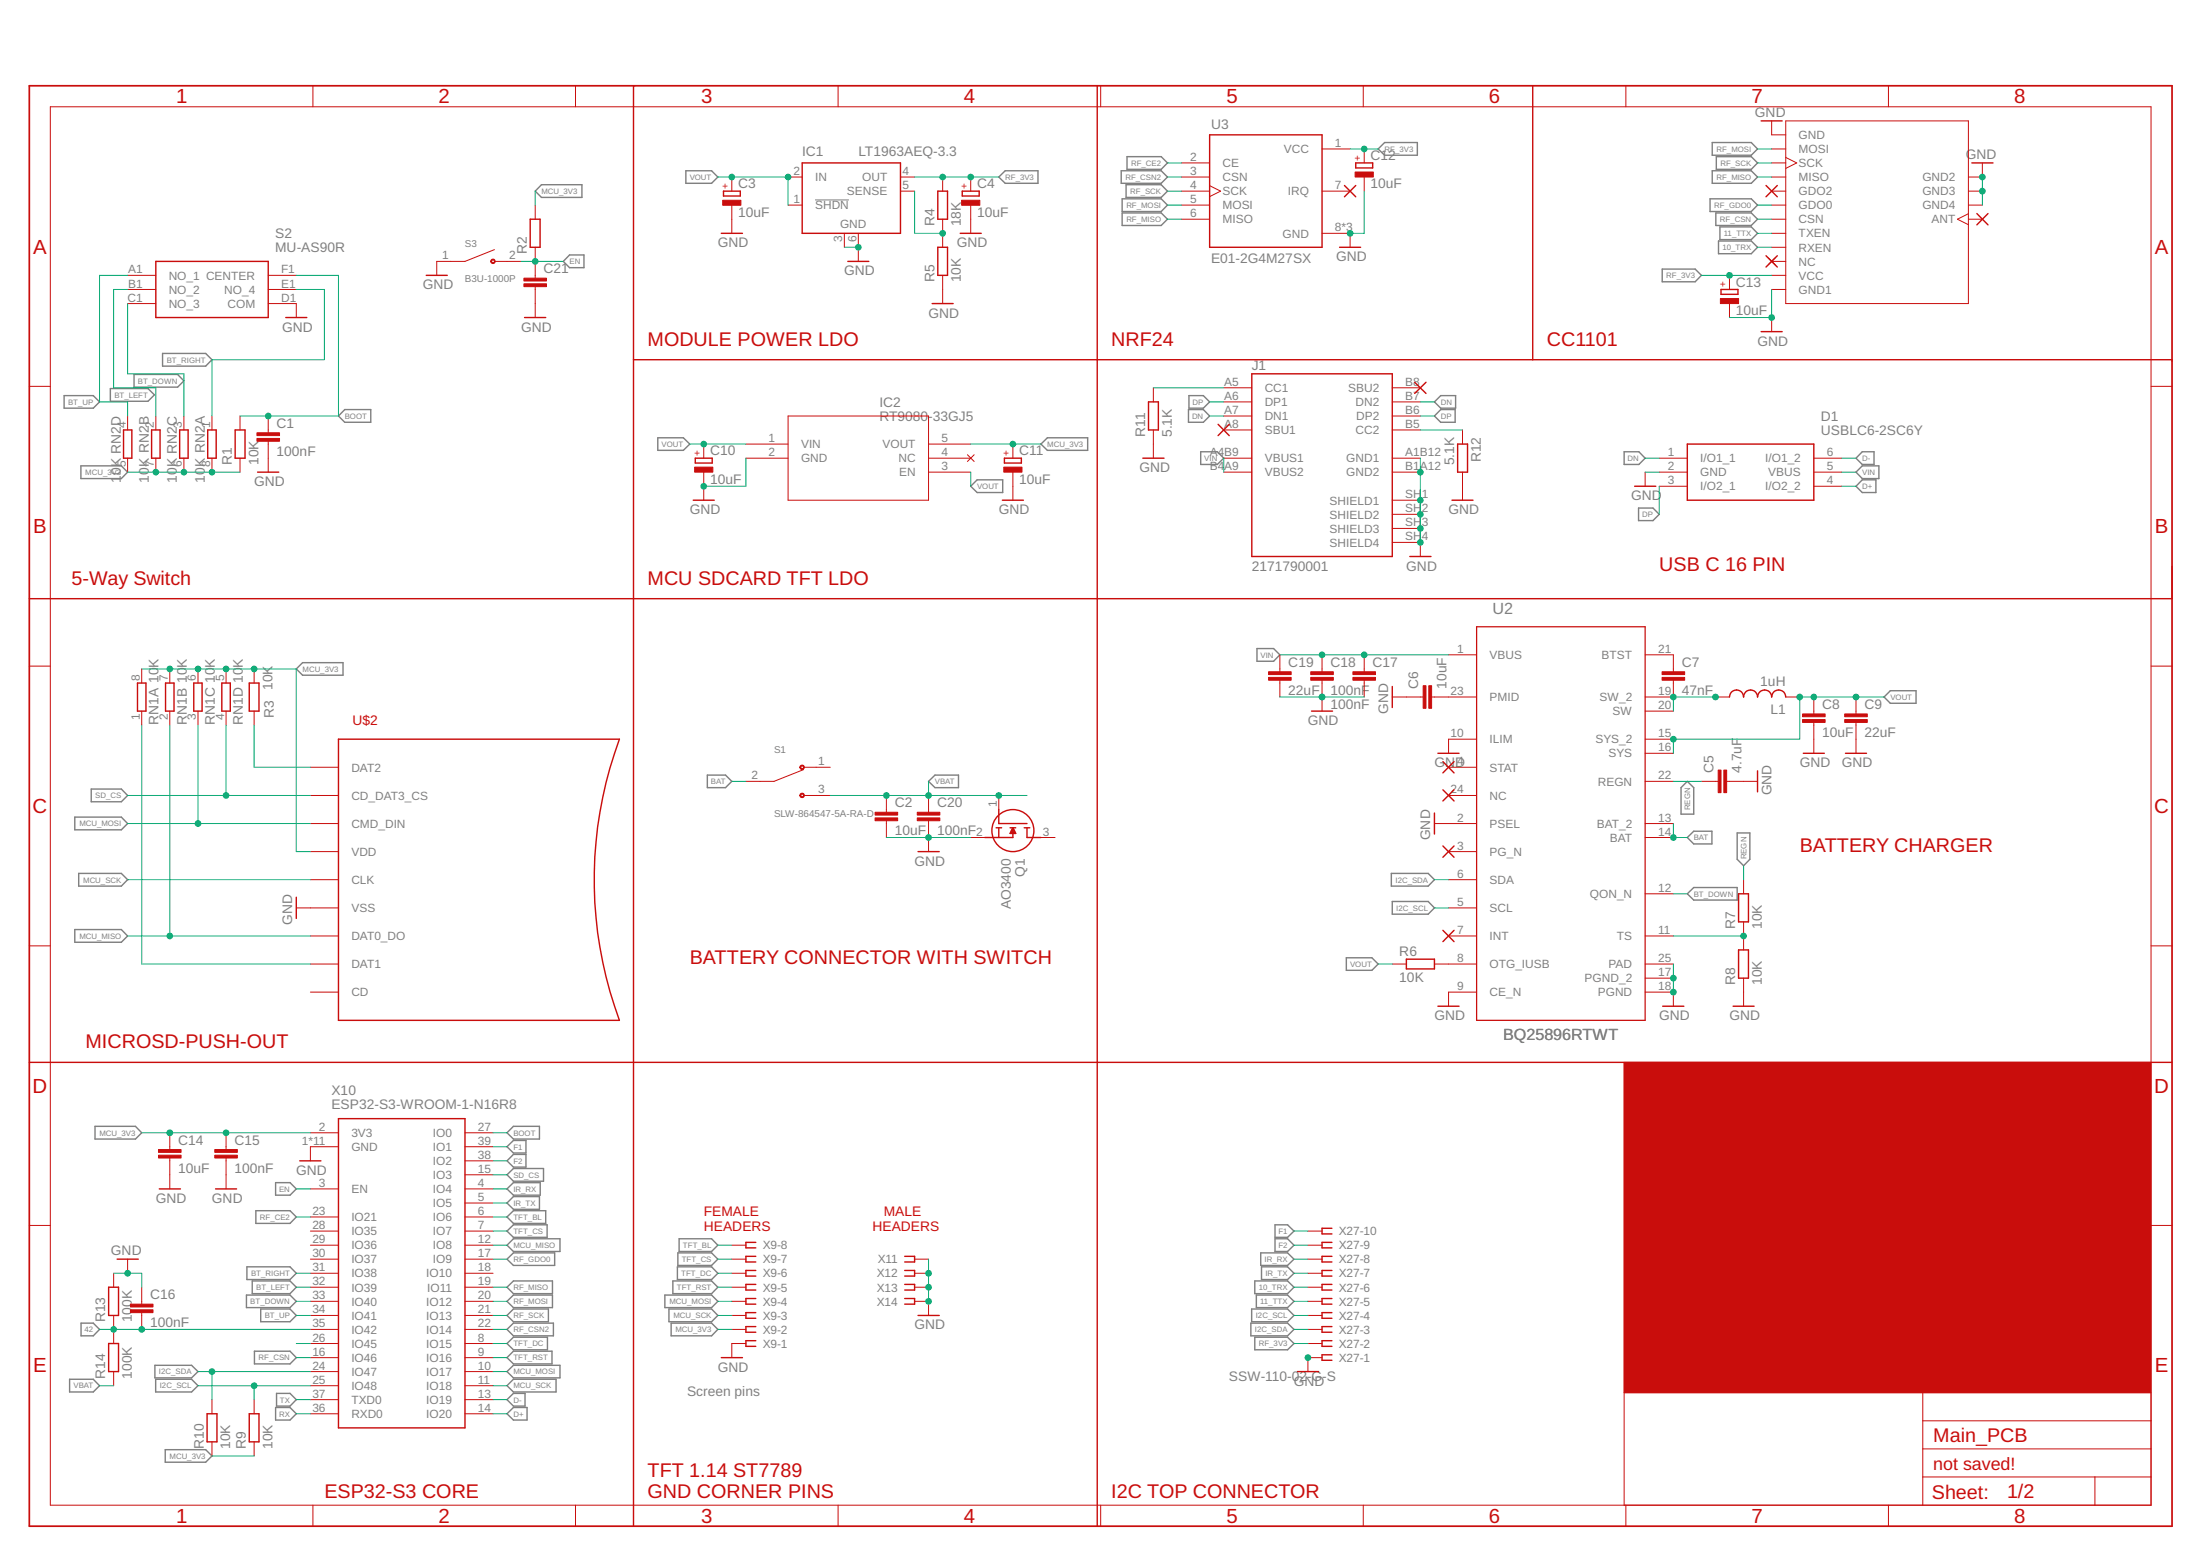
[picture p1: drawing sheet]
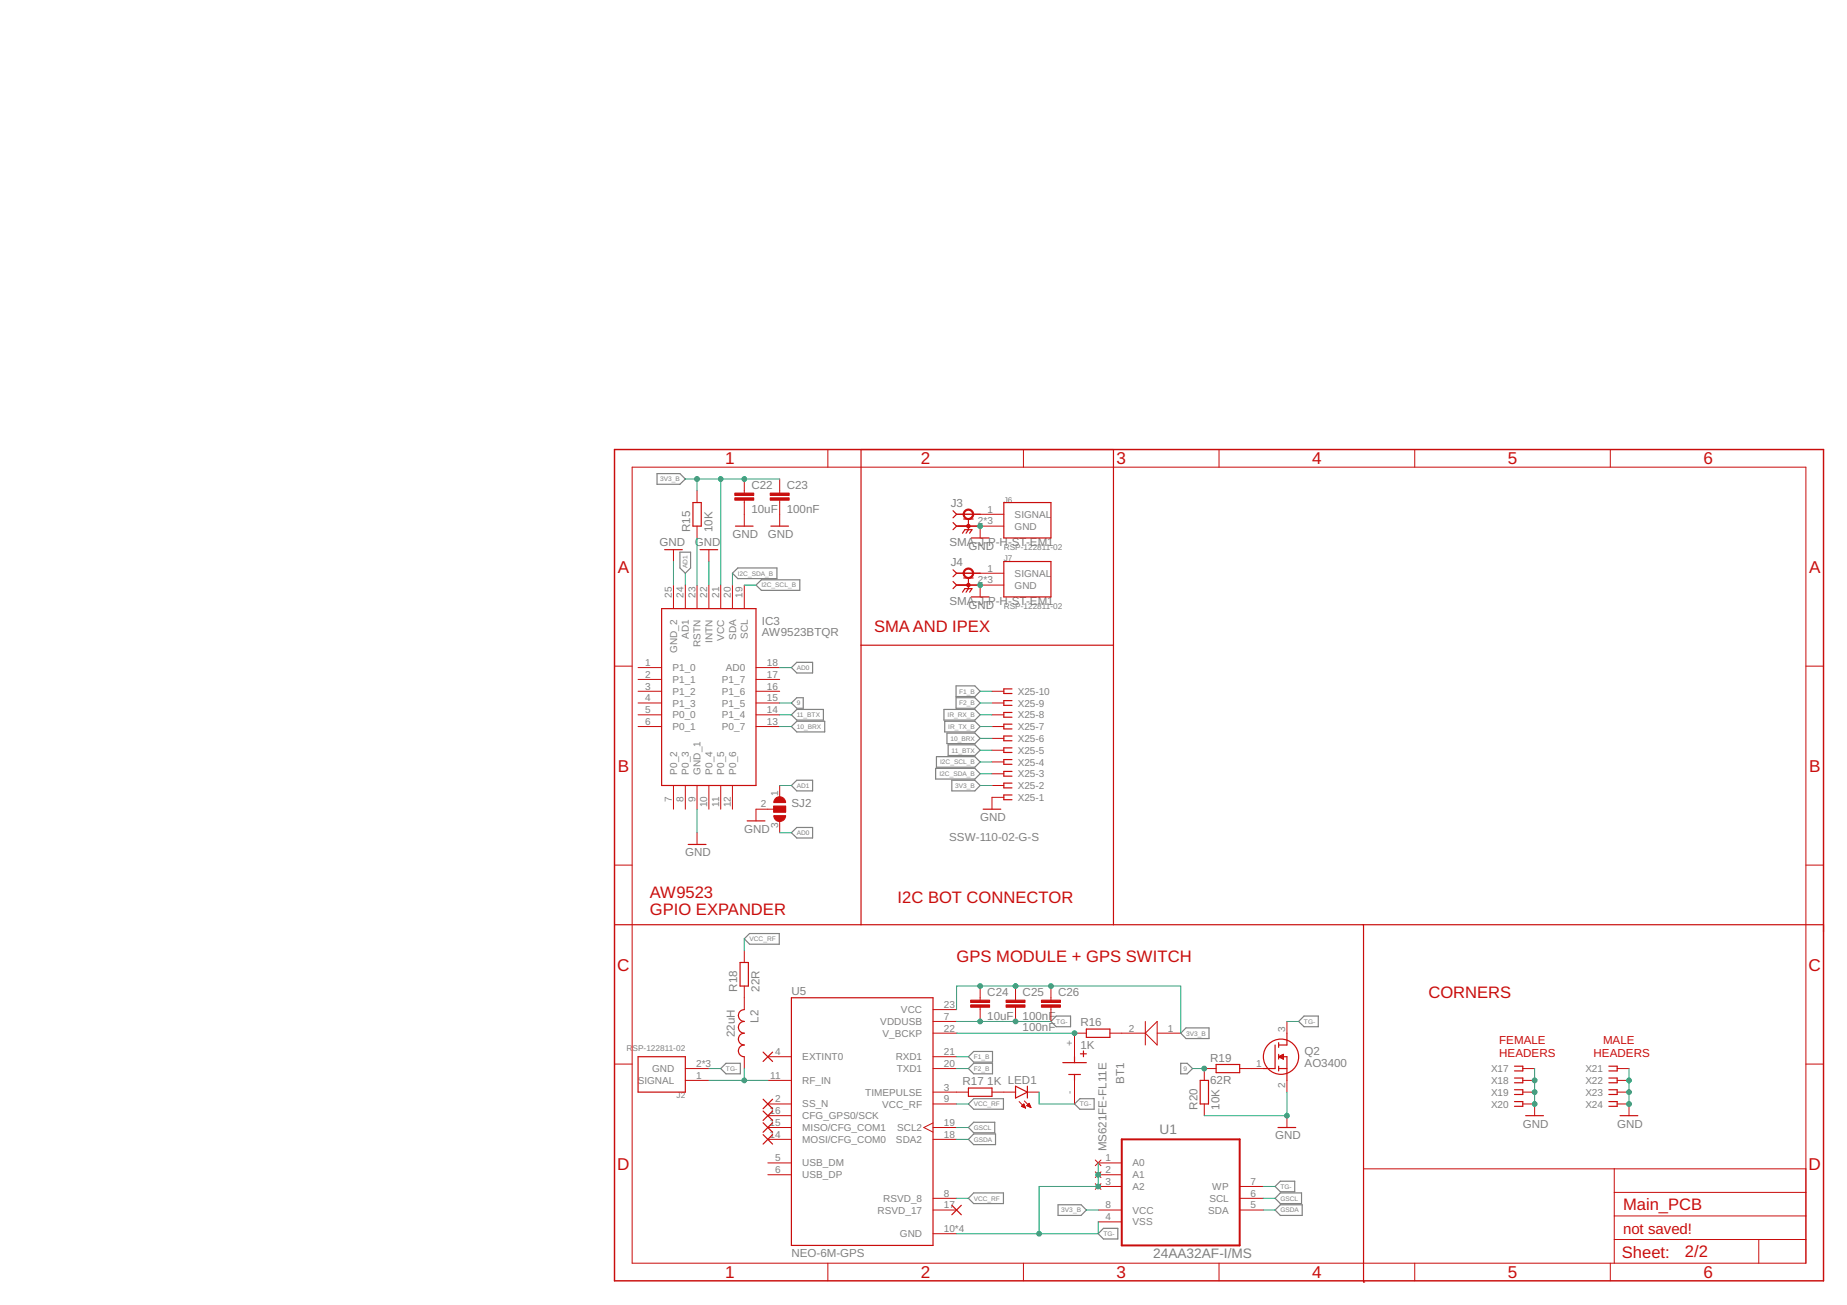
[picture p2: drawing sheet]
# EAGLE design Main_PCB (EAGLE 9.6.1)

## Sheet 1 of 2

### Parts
C1  100nF  C-EUC0603  [C0603]
C2  10uF  C-EUC0603  [C0603]
C3  10uF  CPOL-EUCT3216  [CT3216]
C4  10uF  CPOL-EUCT3216  [CT3216]
C5  4.7uF  C-EUC0603  [C0603]
C6  10uF  C-EUC0603  [C0603]
C7  47nF  C-EUC0603  [C0603]
C8  10uF  C-EUC0603  [C0603]
C9  22uF  C-EUC0603  [C0603]
C10  10uF  CPOL-EUCT3216  [CT3216]
C11  10uF  CPOL-EUCT3216  [CT3216]
C12  10uF  CPOL-EUCT3216  [CT3216]
C13  10uF  CPOL-EUCT3216  [CT3216]
C14  10uF  C-EUC1206  [C1206]
C15  100nF  C-EUC1206  [C1206]
C16  100nF  C-EUC0603  [C0603]
C17  100nF  C-EUC0603  [C0603]
C18  100nF  C-EUC0603  [C0603]
C19  22uF  C-EUC0603  [C0603]
C20  100nF  C-EUC0603  [C0603]
C21  100nF  C-EUC0603  [C0603]
D1  USBLC6-2SC6Y  [SOT95P280X145-6N]
IC1  LT1963AEQ-3.3  [Q5-DD]
IC2  RT9080-33GJ5  [TSOT-23-5_RIT]
J1  2171790001  [MOLEX_2171790001]
L1  1uH  L-USL4035M  [L4035M]
Q1  AO3400  [SOT95P280X125-3N]
R1  10K  R-EU_R0603  [R0603]
R2  10K  R-EU_R0603  [R0603]
R3  10K  R-EU_R0603  [R0603]
R4  18K  R-EU_R0603  [R0603]
R5  10K  R-EU_R0603  [R0603]
R6  10K  R-EU_R0603  [R0603]
R7  10K  R-EU_R0603  [R0603]
R8  10K  R-EU_R0603  [R0603]
R9  10K  R-EU_R0603  [R0603]
R10  10K  R-EU_R0603  [R0603]
R11  5.1K  R-EU_R0603  [R0603]
R12  5.1K  R-EU_R0603  [R0603]
R13  100K  R-EU_R0603  [R0603]
R14  100K  R-EU_R0603  [R0603]
RN1  10K  4R-N0603-ARV  [0603-ARV]
RN2  10K  4R-N0603-ARV  [0603-ARV]
S1  SLW-864547-5A-RA-D  [SW_SLW-864547-5A-RA-D]
S2  MU-AS90R  [MUAS90R]
S3  B3U-1000P  [SW_B3U-1000P]
U2  BQ25896RTWT  [RTW0024H]
U3  E01-2G4M27SX  [XCVR_E01-2G4M27SX]
U4  PE07-433M20S  [PE07-433M20S]
U$2  MICROSD-PUSH-OUT  [MICROSD-PUSH-OUT]
X9  Screen pins  SSW-108-02-G-S  [SSW-108-02-G-S]
X10  ESP32-S3-WROOM-1-N16R8  [ESP32S3WROOM1N8R2]
X11  SSW-101-02-G-S  [SSW-101-02-G-S]
X12  SSW-101-02-G-S  [SSW-101-02-G-S]
X13  SSW-101-02-G-S  [SSW-101-02-G-S]
X14  SSW-101-02-G-S  [SSW-101-02-G-S]
X27  SSW-110-02-G-S  [SSW-110-02-G-S]
X33  SSW-102-02-G-S  [SSW-102-02-G-S]

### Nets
10_TRX: U4.RXEN X27.6
11_TTX: U4.TXEN X27.5
42: C16.2 R13.1 R14.2 X10.35(IO42)
BAT: S1.2 U2.13(BAT_2) U2.14(BAT)
BOOT: C1.1 R1.2 S2.F1(CENTER) X10.27(IO0)
BT_DOWN: RN2.3 S2.C1(NO_3) U2.12(QON_N) X10.33(IO40)
BT_LEFT: RN2.2 S2.B1(NO_2) X10.32(IO39)
BT_RIGHT: RN2.1 S2.E1(NO_4) X10.31(IO38)
BT_UP: RN2.4 S2.A1(NO_1) X10.34(IO41)
D+: D1.4(I/O2_2) X10.14(IO20)
D-: D1.6(I/O1_2) X10.13(IO19)
DN: D1.1(I/O1_1) J1.A7(DN1) J1.B7(DN2)
DP: D1.3(I/O2_1) J1.A6(DP1) J1.B6(DP2)
EN: C21.1 R2.1 S3.2 X10.3(EN)
F1: X10.39(IO1) X27.10
F2: X10.38(IO2) X27.9
GND: C1.2 C2.2 C3.- C4.- C5.2 C6.1 C8.2 C9.2 C10.- C11.- C12.- C13.- C14.2 C15.2 C16.1 C17.2 C18.2 C19.2 C20.2 C21.2 D1.2(GND) IC1.3(GND) IC1.6(GND) IC2.2(GND) J1.A1B12(GND1) J1.B1A12(GND2) J1.SH1(SHIELD1) J1.SH2(SHIELD2) J1.SH3(SHIELD3) J1.SH4(SHIELD4) Q1.2(S) R5.1 R8.1 R11.1 R12.2 R13.2 S2.D1(COM) S3.1 U2.2(PSEL) U2.9(CE_N) U2.10(ILIM) U2.17(PGND_2) U2.18(PGND) U2.25(PAD) U3.8(GND) U3.9(GND) U3.10(GND) U4.GND U4.GND1 U4.GND2 U4.GND3 U4.GND4 U$2.6(VSS) U$2.G1(VSS) U$2.G2(VSS) U$2.G3(VSS) U$2.G4(VSS) X9.1 X10.1(GND) X10.40(GND) X10.41(GND) X10.42(GND) X10.43(GND) X10.44(GND) X10.45(GND) X10.46(GND) X10.47(GND) X10.48(GND) X10.49(GND) X11.1 X12.1 X13.1 X14.1 X27.1 ; also sheet 2
I2C_SCL: R9.2 U2.5(SCL) X10.25(IO48) X27.4
I2C_SDA: R10.2 U2.6(SDA) X10.24(IO47) X27.3
IR_RX: X10.4(IO4) X27.8
IR_TX: X10.5(IO5) X27.7
MCU_3V3: C11.+ C14.1 C15.1 IC2.5(VOUT) R1.1 R2.2 R3.2 R9.1 R10.1 RN1.5 RN1.6 RN1.7 RN1.8 RN2.5 RN2.6 RN2.7 RN2.8 U$2.4(VDD) X9.2 X10.2(3V3)
MCU_MISO: RN1.2 U$2.7(DAT0_DO) X10.12(IO8)
MCU_MOSI: RN1.3 U$2.3(CMD_DIN) X9.4 X10.10(IO17)
MCU_SCK: U$2.5(CLK) X9.3 X10.11(IO18)
N$1: J1.A5(CC1) R11.2
N$2: J1.B5(CC2) R12.1
N$4: X10.26(IO45)
N$8: R3.1 U$2.1(DAT2)
N$13: Q1.3(D) X33.1
N$16: RN1.1 U$2.8(DAT1)
N$18: IC1.5(SENSE) R4.1 R5.2
N$20: C7.1 U2.21(BTST)
N$22: C7.2 L1.1 U2.19(SW_2) U2.20(SW)
N$23: R6.2 U2.8(OTG_IUSB)
N$24: R7.1 R8.2 U2.11(TS)
N$29: C6.2 U2.23(PMID)
REGN: C5.1 R7.2 U2.22(REGN)
RF_3V3: C4.+ C12.+ C13.+ IC1.4(OUT) R4.2 U3.1(VCC) U4.VCC X27.2
RF_CE2: U3.2(CE) X10.23(IO21)
RF_CSN: U4.CSN X10.16(IO46)
RF_CSN2: U3.3(CSN) X10.22(IO14)
RF_GDO0: U4.GDO0 X10.17(IO9)
RF_MISO: U3.6(MISO) U4.MISO X10.19(IO11)
RF_MOSI: U3.5(MOSI) U4.MOSI X10.20(IO12)
RF_SCK: U3.4(SCK) U4.SCK X10.21(IO13)
RX: X10.36(RXD0)
SD_CS: RN1.4 U$2.2(CD_DAT3_CS) X10.15(IO3)
TFT_BL: X9.8 X10.6(IO6)
TFT_CS: X9.7 X10.7(IO7)
TFT_DC: X9.6 X10.8(IO15)
TFT_RST: X9.5 X10.9(IO16)
TX: X10.37(TXD0)
VBAT: C2.1 C20.1 Q1.1(G) R14.1 S1.3 X33.2
VIN: C17.1 C18.1 C19.1 D1.5(VBUS) J1.A4B9(VBUS1) J1.B4A9(VBUS2) U2.1(VBUS)
VOUT: C3.+ C8.1 C9.1 C10.+ IC1.1(!SHDN) IC1.2(IN) IC2.1(VIN) IC2.3(EN) L1.2 R6.1 U2.15(SYS_2) U2.16(SYS)
Unconnected: IC2.4(NC) J1.A8(SBU1) J1.B8(SBU2) S1.1 U2.3(PG_N) U2.4(STAT) U2.7(INT) U2.24(NC) U3.7(IRQ) U4.ANT U4.GDO2 U4.NC U$2.CD X10.18(IO10) X10.28(IO35) X10.29(IO36) X10.30(IO37)

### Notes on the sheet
- MODULE POWER LDO | NRF24 | CC1101
- USB C 16 PIN
- 5-Way Switch | MCU SDCARD TFT LDO
- BATTERY CHARGER
- BATTERY CONNECTOR WITH SWITCH
- FEMALE 
  HEADERS
- MALE 
  HEADERS
- ESP32-S3 CORE
- TFT 1.14 ST7789
  GND CORNER PINS
- I2C TOP CONNECTOR

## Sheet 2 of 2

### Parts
BT1  MS621FE-FL11E  [BAT_MS621FE-FL11E]
C22  10uF  C-EUC0603  [C0603]
C23  100nF  C-EUC0603  [C0603]
C24  10uF  C-EUC0603  [C0603]
C25  100nF  C-EUC0603  [C0603]
C26  100nF  C-EUC0603  [C0603]
IC3  AW9523BTQR  [QFN50P400X400X80-25N]
J2  RSP-122811-02  [SAMTEC_RSP-122811-02]
J3  SMA-J-P-H-ST-EM1  [SAMTEC_SMA-J-P-H-ST-EM1]
J4  SMA-J-P-H-ST-EM1  [SAMTEC_SMA-J-P-H-ST-EM1]
J6  RSP-122811-02  [SAMTEC_RSP-122811-02]
J7  RSP-122811-02  [SAMTEC_RSP-122811-02]
L2  22uH  L-USL3225P  [L3225P]
LED1  LEDCHIP-LED0805  [CHIP-LED0805]
Q2  AO3400  [SOT95P280X125-3N]
R15  10K  R-EU_R0603  [R0603]
R16  1K  R-EU_R0603  [R0603]
R17  1K  R-EU_R0603  [R0603]
R18  22R  R-EU_R0603  [R0603]
R19  62R  R-EU_R0603  [R0603]
R20  10K  R-EU_R0603  [R0603]
SJ2  SJ2W  [SJ_2]
U1  24AA32AF-I/MS  [SOP65P490X110-8N]
U5  NEO-6M-GPS  [XCVR_NEO-6M-GPS]
U$1  5817SMJ_TR13  [DIOM5336X250N]
X17  SSW-101-02-G-S  [SSW-101-02-G-S]
X18  SSW-101-02-G-S  [SSW-101-02-G-S]
X19  SSW-101-02-G-S  [SSW-101-02-G-S]
X20  SSW-101-02-G-S  [SSW-101-02-G-S]
X21  SSW-101-02-G-S  [SSW-101-02-G-S]
X22  SSW-101-02-G-S  [SSW-101-02-G-S]
X23  SSW-101-02-G-S  [SSW-101-02-G-S]
X24  SSW-101-02-G-S  [SSW-101-02-G-S]
X25  SSW-110-02-G-S  [SSW-110-02-G-S]

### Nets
3V3_B: C22.1 C23.1 C24.1 C25.1 C26.1 IC3.21(VCC) R15.2 U1.8(VCC) U5.23(VCC) U$1.1 X25.2
9: IC3.15(P1_5) R19.1 R20.2
10_BRX: IC3.13(P0_7) X25.6
11_BTX: IC3.14(P1_4) X25.5
AD0: IC3.18(AD0) SJ2.3
AD1: IC3.24(AD1) SJ2.1
F1_B: U5.21(RXD1) X25.10
F2_B: U5.20(TXD1) X25.9
GND: C22.2 C23.2 IC3.9(GND_1) IC3.22(INTN) IC3.25(GND_2) J3.2_1 J3.2_2 J3.3_1 J3.3_2 J4.2_1 J4.2_2 J4.3_1 J4.3_2 J6.2(GND) J6.3(GND) J6.4(GND) J7.2(GND) J7.3(GND) J7.4(GND) Q2.2(S) R20.1 SJ2.2 X17.1 X18.1 X19.1 X20.1 X21.1 X22.1 X23.1 X24.1 X25.1 ; also sheet 1
GSCL: U1.6(SCL) U5.19(SCL2)
GSDA: U1.5(SDA) U5.18(SDA2)
I2C_SCL_B: IC3.19(SCL) X25.4
I2C_SDA_B: IC3.20(SDA) X25.3
IR_RX_B: X25.8
IR_TX_B: X25.7
N$3: BT1.+ R16.1 U5.22(V_BCKP)
N$5: R17.1 U5.3(TIMEPULSE)
N$6: LED1.A R17.2
N$7: R16.2 U$1.2
N$9: J2.1(SIGNAL) L2.1 U5.11(RF_IN)
N$10: IC3.23(RSTN) R15.1
N$11: L2.2 R18.1
N$12: Q2.1(G) R19.2
N$15: J3.1 J6.1(SIGNAL)
N$19: J4.1 J7.1(SIGNAL)
TG-: BT1.- C24.2 C25.2 C26.2 J2.2(GND) J2.3(GND) J2.4(GND) LED1.C Q2.3(D) U1.1(A0) U1.2(A1) U1.3(A2) U1.4(VSS) U1.7(WP) U5.7(VDDUSB) U5.10(GND) U5.12(GND) U5.13(GND) U5.24(GND)
VCC_RF: R18.2 U5.8(RSVD_8) U5.9(VCC_RF)
Unconnected: IC3.1(P1_0) IC3.2(P1_1) IC3.3(P1_2) IC3.4(P1_3) IC3.5(P0_0) IC3.6(P0_1) IC3.7(P0_2) IC3.8(P0_3) IC3.10(P0_4) IC3.11(P0_5) IC3.12(P0_6) IC3.16(P1_6) IC3.17(P1_7) U5.2(SS_N) U5.4(EXTINT0) U5.5(USB_DM) U5.6(USB_DP) U5.14(MOSI/CFG_COM0) U5.15(MISO/CFG_COM1) U5.16(CFG_GPS0/SCK) U5.17(RSVD_17)

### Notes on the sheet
- SMA AND IPEX
- I2C BOT CONNECTOR
- AW9523
  GPIO EXPANDER
- GPS MODULE + GPS SWITCH
- CORNERS
- FEMALE
  HEADERS
- MALE
  HEADERS

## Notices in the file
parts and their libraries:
BQ25896RTWT: COPYRIGHT: Copyright (C) 2025 Ultra Librarian. All rights reserved.
